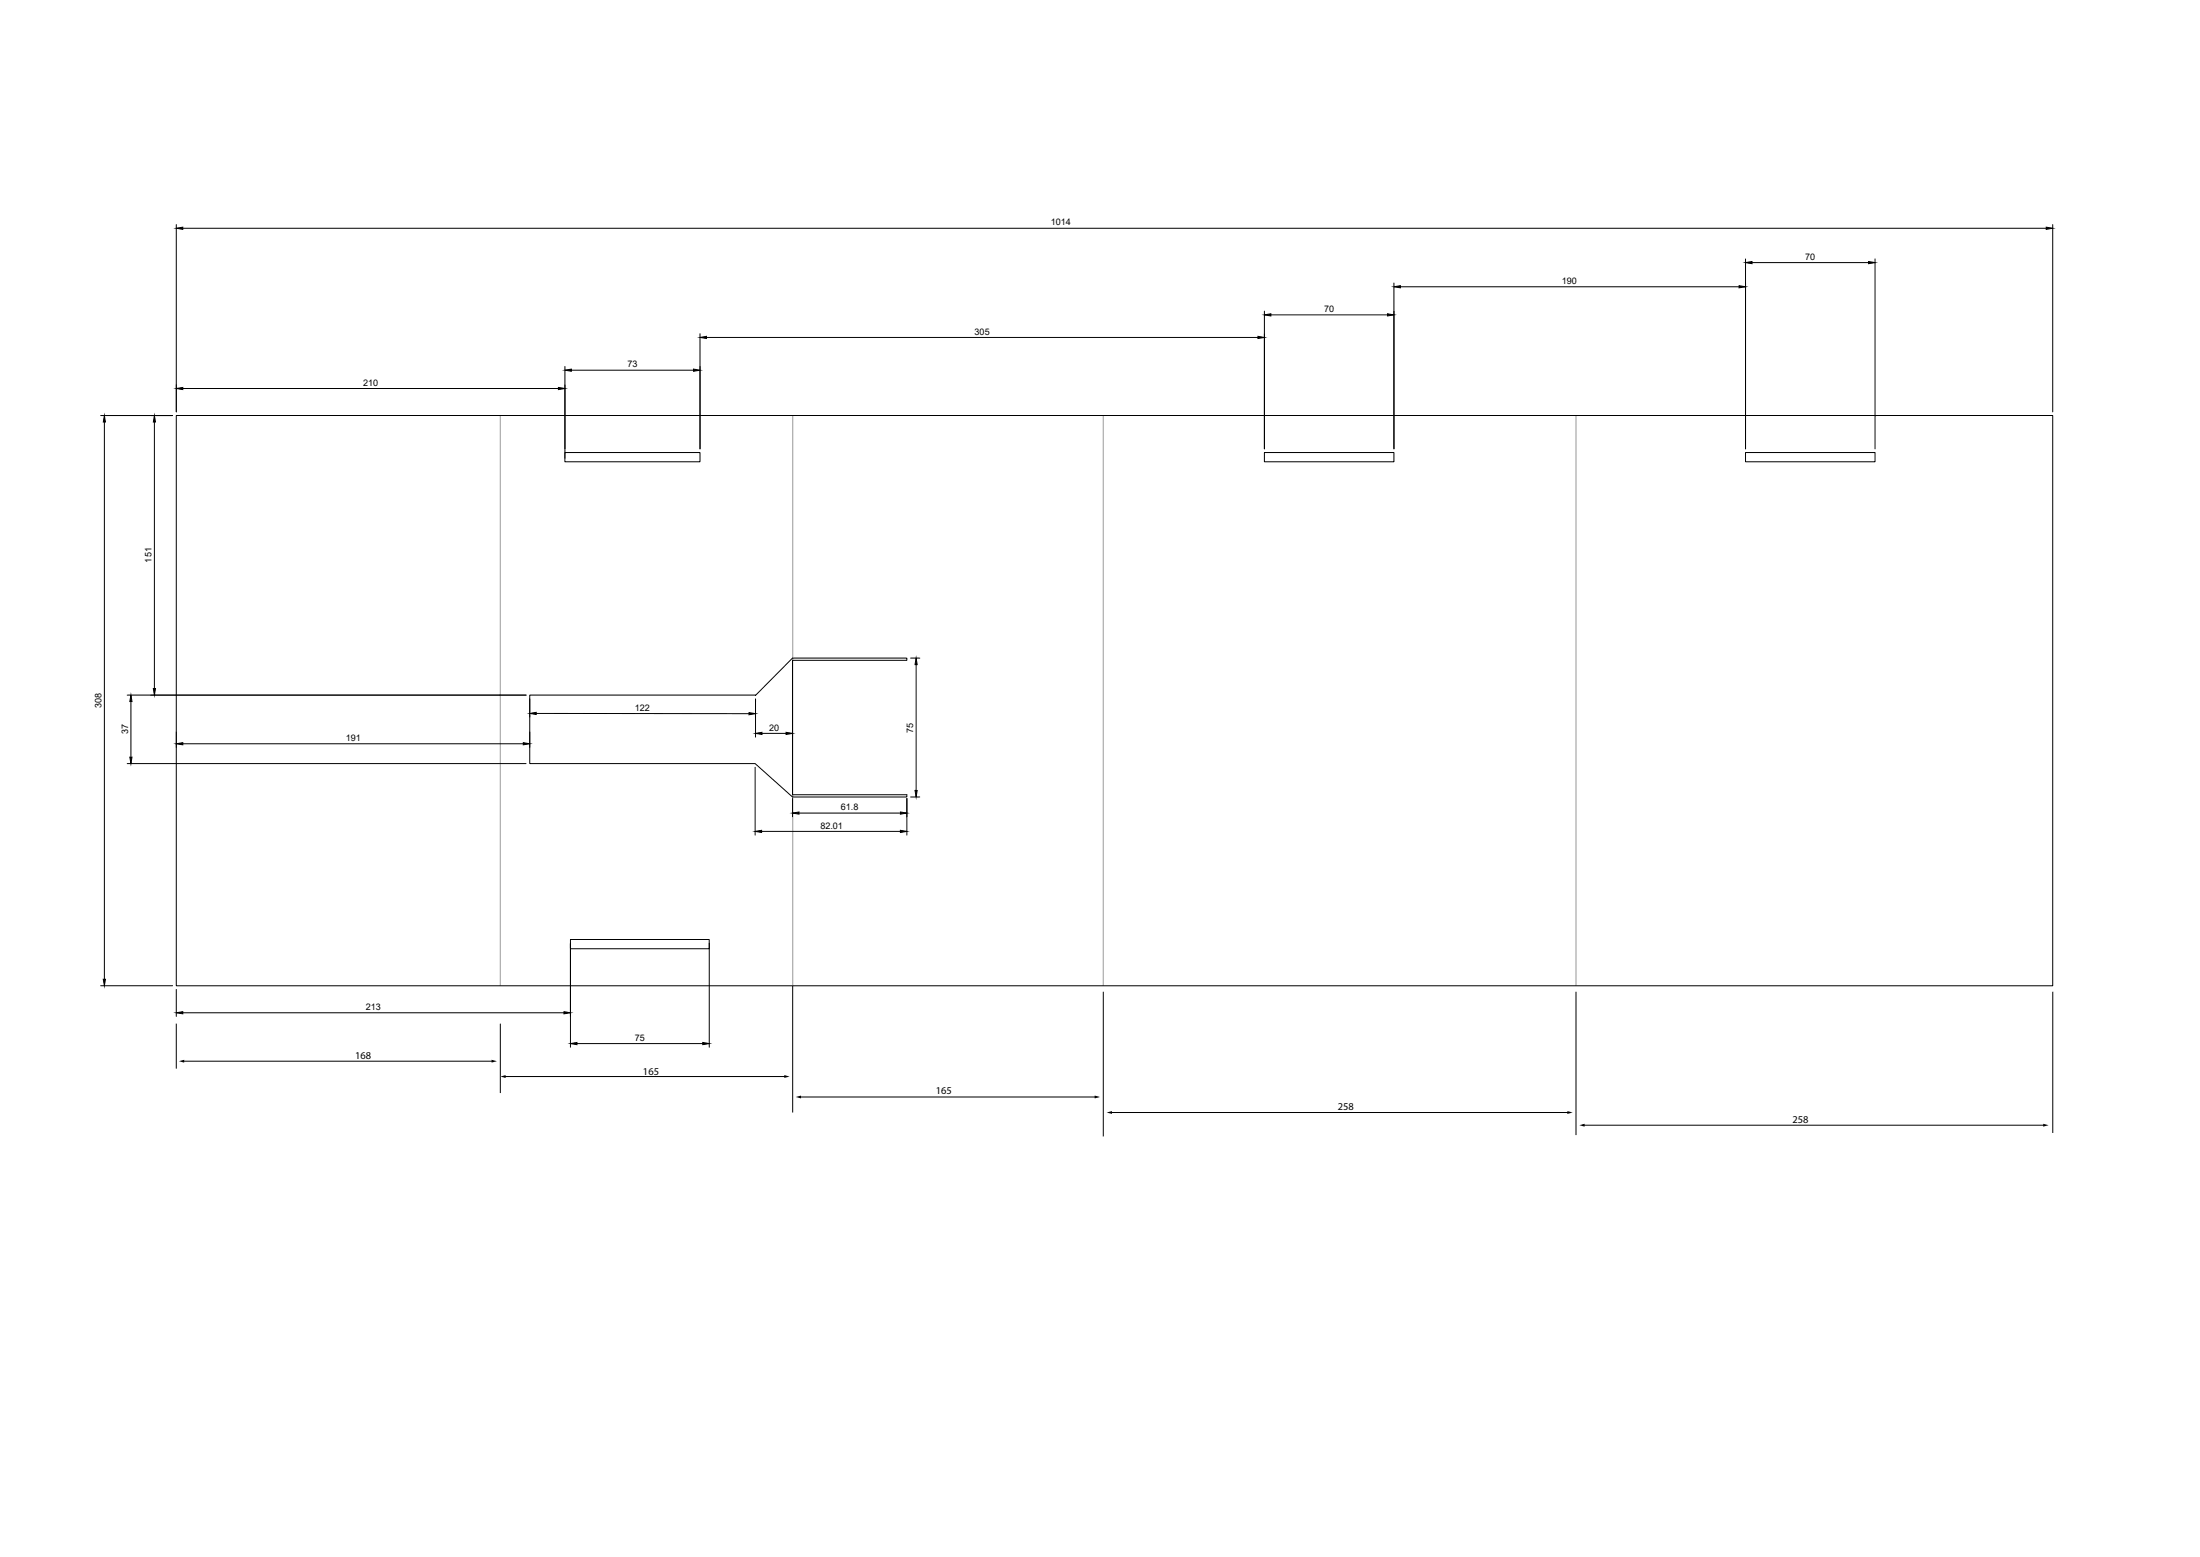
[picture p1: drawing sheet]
<svg xmlns="http://www.w3.org/2000/svg" width="1189mm" height="841mm" viewBox="0 0 1189 841" stroke-linecap="round" stroke-linejoin="round" font-family="sans-serif">
<!-- layer: Capa 1 -->
<g fill="none" stroke="#000" stroke-width=".54">
<path d="M95 123h4v1zM95 121v101M99 123h1007M943 140v102M1013 140v102M1106 123h3l-3 1zM1109 121v101M753 153v89M753 155l4-1v1zM757 155h183M940 154l3 1h-3zM943 142l4-1v1z"/>
<path d="M947 142h63M1010 141l3 1h-3zM683 168v74M683 170l4-1v2zM687 170h63M750 169l3 1-3 1zM305 198v49M305 200l4-1v2zM309 200h66M375 199l3 1-3 1zM378 182h4v1zM378 180v62"/>
<path d="M382 182h298M680 182h3l-3 1zM95 210l4-1v1zM99 210h203M302 209l3 1h-3zM54 224h39M56 228v301M56 224l1 4h-1zM83 224l1 4h-1zM83 228v144M95 224h1014v308h-1014zM305 244h73v5h-73z"/>
<path d="M683 244h70v5h-70zM943 244h70v5h-70zM492 355h5M495 359v68M495 355l1 4h-2zM69 375h215M71 375v4h-1zM71 379v30M83 372h1l-1 3zM286 375l122 1 20-21h62v2h-62v72h62v1h-62l-20-18h-122zM286 377v10M408 378v20"/>
<path d="M95 395v9M286 385h4v1zM286 395v9M290 385h115M405 385h3l-3 1zM408 396h4v1zM412 396h13M425 396h3l-3 1zM69 412h215M70 409h1v3zM95 402l4-1v1zM99 402h184"/>
<path d="M283 401l3 1h-3zM408 414v37M428 439h4v1zM428 431v10M432 439h55M487 439h3l-3 1zM490 431v20M492 430h5M494 427h2l-1 3zM408 449h4v1zM412 449h75M487 449h3l-3 1z"/>
<path d="M308 507h75v5h-75zM308 509v57M383 509v57M54 532h39M56 529h1l-1 3zM95 534v15M95 547l4-1v2zM99 547h206M305 546l3 1-3 1zM308 564l4-1v1zM312 564h68M380 563l3 1h-3z"/>
</g>
<g fill="#000">
<path d="M95 123h4v1zM1106 123h3l-3 1zM753 155l4-1v1zM940 154l3 1h-3zM943 142l4-1v1zM1010 141l3 1h-3zM683 170l4-1v2zM750 169l3 1-3 1zM305 200l4-1v2zM375 199l3 1-3 1zM378 182h4v1zM680 182h3l-3 1z"/>
<path d="M95 210l4-1v1zM302 209l3 1h-3zM56 224l1 4h-1zM83 224l1 4h-1zM495 355l1 4h-2zM71 375v4h-1zM83 372h1l-1 3zM286 385h4v1zM405 385h3l-3 1zM408 396h4v1zM425 396h3l-3 1zM70 409h1v3z"/>
<path d="M95 402l4-1v1zM283 401l3 1h-3zM428 439h4v1zM487 439h3l-3 1zM494 427h2l-1 3zM408 449h4v1zM487 449h3l-3 1zM56 529h1l-1 3zM95 547l4-1v2zM305 546l3 1-3 1zM308 564l4-1v1zM380 563l3 1h-3z"/>
</g>
<g fill="#fff" stroke="#000" stroke-width=".71" stroke-linecap="butt">
<path d="M270 224v308z"/>
<path d="M428 224v308z"/>
<path d="M596 224v308z"/>
<path d="M852 224v308z"/>
</g>
<path d="M95 553v24z" fill="#fff"/>
<path d="M95 553v24" fill="none" stroke="#000" stroke-width=".54"/>
<path d="M270 553v37z" fill="#fff"/>
<path d="M270 553v37" fill="none" stroke="#000" stroke-width=".54"/>
<path d="M97 573h172z" fill="#fff"/>
<path d="M99 573h167" fill="none" stroke="#000" stroke-width=".54"/>
<path d="M97 573l3-1v2zM266 572l3 1-3 1z" fill="#000"/>
<path d="M428 532v69z" fill="#fff"/>
<path d="M428 532v69" fill="none" stroke="#000" stroke-width=".54"/>
<path d="M270 581h157z" fill="#fff"/>
<path d="M273 582h151" fill="none" stroke="#000" stroke-width=".54"/>
<path d="M270 582l3-1v1zM424 581l3 1h-3z" fill="#000"/>
<path d="M430 593h164z" fill="#fff"/>
<path d="M432 593h160" fill="none" stroke="#000" stroke-width=".54"/>
<path d="M430 593l3-1v1zM592 592l2 1h-2z" fill="#000"/>
<path d="M598 601h252z" fill="#fff"/>
<path d="M600 601h248" fill="none" stroke="#000" stroke-width=".54"/>
<path d="M598 601l3-1v2zM847 600l3 1-3 1z" fill="#000"/>
<path d="M853 608h254z" fill="#fff"/>
<path d="M856 608h249" fill="none" stroke="#000" stroke-width=".54"/>
<path d="M853 608l3-1v2zM1104 607l3 1-3 1z" fill="#000"/>
<path d="M596 536v78z" fill="#fff"/>
<path d="M596 536v78" fill="none" stroke="#000" stroke-width=".54"/>
<path d="M852 536v77z" fill="#fff"/>
<path d="M852 536v77" fill="none" stroke="#000" stroke-width=".54"/>
<path d="M1109 536v76z" fill="#fff"/>
<path d="M1109 536v76" fill="none" stroke="#000" stroke-width=".54"/>
<g font-size="5.6">
<text x="192" y="572">168</text>
<text x="347" y="581">165</text>
<text x="506" y="591">165</text>
<text x="723" y="599">258</text>
<text x="969" y="607">258</text>
</g>
<g font-size="4.9">
<text x="568" y="122">1014</text>
<text x="976" y="140">70</text>
<text x="844" y="153">190</text>
<text x="716" y="169">70</text>
<text x="527" y="181">305</text>
<text x="339" y="198">73</text>
<text x="196" y="208">210</text>
<text x="82" y="304" transform="rotate(-90 82 304)">151</text>
<text x="55" y="383" transform="rotate(-90 55 383)">308</text>
<text x="343" y="384">122</text>
<text x="416" y="395">20</text>
<text x="493" y="396" transform="rotate(-90 493 396)">75</text>
<text x="69" y="397" transform="rotate(-90 69 397)">37</text>
<text x="187" y="400">191</text>
<text x="454" y="438">61.8</text>
<text x="443" y="448">82.01</text>
<text x="198" y="545">213</text>
<text x="343" y="562">75</text>
</g>
</svg>
